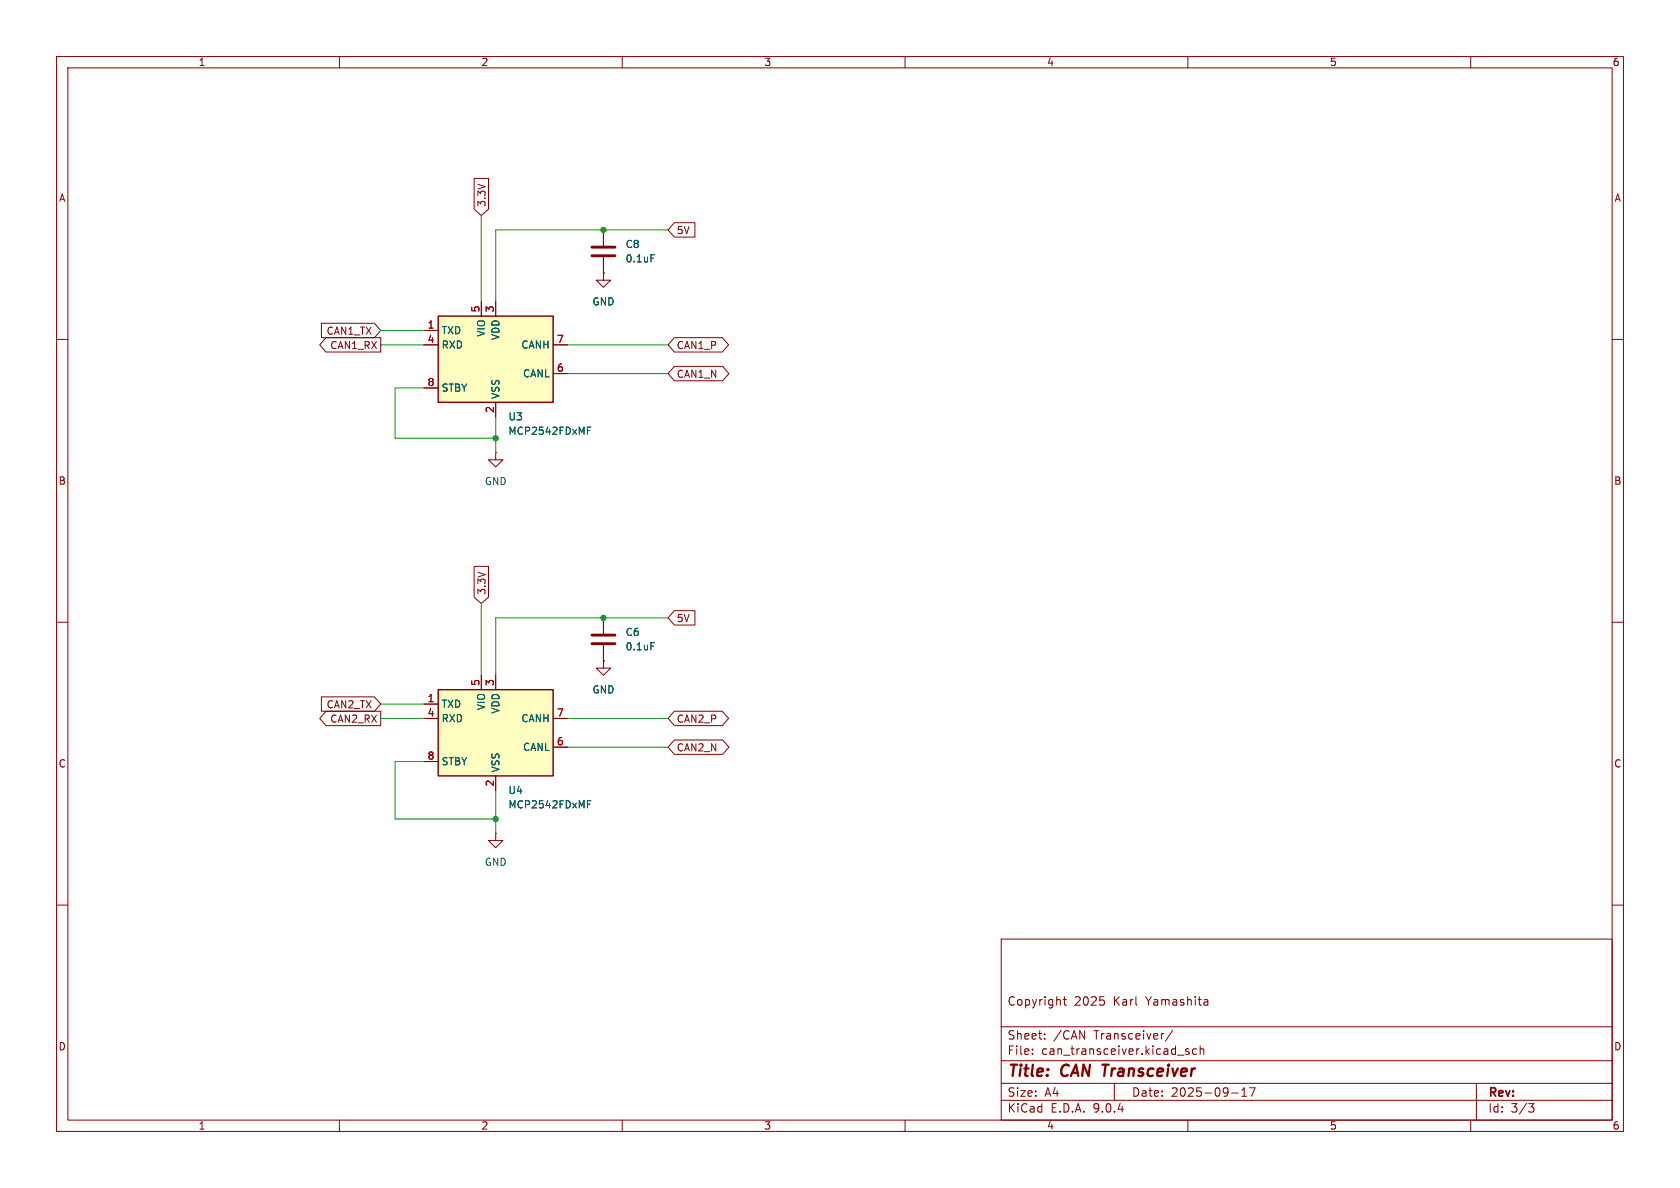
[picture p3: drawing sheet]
<svg xmlns="http://www.w3.org/2000/svg" width="297mm" height="210mm" viewBox="0 0 297 210" stroke-linecap="round" stroke-linejoin="round" font-family="sans-serif">
<g fill="none" stroke="#840000" stroke-width=".18">
<path d="M10 10h277v190h-277zM12 12h273v186h-273zM60 10v2M110 10v2M160 10v2M210 10v2M260 10v2M10 60h2M285 60h2M10 110h2M285 110h2M10 160h2"/>
<path d="M177 166h108v32h-108zM188 176.7h.5M188.2 176.2v1.3l.3 .2M194.5 176.2h.7M195.1 176.8l.1 .3-.1 .5M213 176.7h.3l.2 .2v.8M213.5 177.6l-.5 .1M213.5 177.1h-.5M285 160h2M60 198v2M110 198v2M160 198v2"/>
<path d="M177 194.5h108M177 191.5h108M177 187.5h108M177 181.5h108M182.5 186.3v.1M182.5 185.5v.1M184.7 183.6v.1M184.7 182.8v.1M197 191.5v3M205.6 182.7h.1M207.3 182.1l-1.3 2M208.2 186.5h1.1"/>
<path d="M210 198v2M210.2 185.5l-.4-.1-.2 .2 .1 .2 .5 .2v.3h-.6M211.5 185.5l-.4-.1-.3 .3v.4l.2 .2h.5M212.2 185.5l.2-.1 .3 .1 .1 .9M212.2 184.9v1.5M217.7 193.2h1.2M219.5 193.8h.9M219.5 192.7l.5-.4v1.5M220.9 192.3h1l-.7 1.5M260 198v2M261 191.5v6.5M270.2 195.1h1l-.5 .6 .4 .1 .1 .5-.3 .3h-.4"/>
</g>
<path d="M77.5 121.9h20.3v15.3h-20.3z" fill="#ffffc2"/>
<path d="M77.5 121.9h20.3v15.3h-20.3z" fill="none" stroke="#840000" stroke-width=".25"/>
<g fill="none" stroke="#840000" stroke-width=".18">
<path d="M106.7 48.3v1.2h1.2l-1.2 1.3-1.3-1.3h1.3M106.7 48.3h.1M106.7 40.6v2.8M106.7 45.5v2.8M85.1 119.4v2.5M87.6 119.4v2.5M106.7 116.8v1.3h1.2l-1.2 1.3-1.3-1.3h1.3M106.7 116.8h.1M74.9 124.5h2.6M74.9 127h2.6M74.9 134.6h2.6M87.6 137.2v2.5"/>
<path d="M97.8 127h2.5M97.8 132.1h2.5M87.6 147.3v1.3h1.3l-1.3 1.3-1.2-1.3h1.2M87.6 147.3h.1"/>
</g>
<path d="M115.1 45h.6M103.9 142.2h.4M103.9 141.5h.6" fill="none" stroke="#006464" stroke-width=".18"/>
<path d="M104.6 43.7h4.1M104.6 45.2h4.1" fill="none" stroke="#840000" stroke-width=".51"/>
<path d="M77.5 55.9h20.3v15.2h-20.3z" fill="#ffffc2"/>
<path d="M77.5 55.9h20.3v15.2h-20.3z" fill="none" stroke="#840000" stroke-width=".25"/>
<g fill="none" stroke="#840000" stroke-width=".18">
<path d="M83.8 31.5h2.6v5.5l-1.3 1.1-1.3-1.1zM119.2 39.4h3.7v2.5h-3.7l-1.1-1.3zM56.8 57.1h9.4l1.1 1.3-1.1 1.3h-9.4zM57.6 59.7h9.7v2.5h-9.7l-1.1-1.2zM74.9 58.4h2.6M85.1 53.3v2.6M87.6 53.3v2.6M106.7 48.3h.1M106.7 40.6v2.8M106.7 45.5v2.8M119.2 59.7h8.5l1.1 1.3-1.1 1.2h-8.5l-1.1-1.2zM74.9 61h2.6"/>
<path d="M74.9 68.6h2.6M87.6 71.1v2.6M97.8 61h2.5M97.8 66h2.5M119.2 64.8h8.6l1.1 1.2-1.1 1.3h-8.6l-1.1-1.3zM87.6 80v1.3h1.3l-1.3 1.3-1.2-1.3h1.2M87.6 80h.1M83.8 100.1h2.6v5.5l-1.3 1.1-1.3-1.1zM85.1 119.4v2.5M87.6 119.4v2.5M106.7 116.8h.1M106.7 109.2v2.8"/>
<path d="M106.7 114v2.8M119.2 107.9h3.7v2.6h-3.7l-1.1-1.3zM56.8 123.2h9.4l1.1 1.3-1.1 1.2h-9.4zM57.6 125.7h9.7v2.6h-9.7l-1.1-1.3zM74.9 124.5h2.6M74.9 127h2.6M74.9 134.6h2.6M87.6 137.2v2.5M97.8 127h2.5M97.8 132.1h2.5M119.2 125.7h8.5l1.1 1.3-1.1 1.3h-8.5l-1.1-1.3zM119.2 130.8h8.6l1.1 1.3-1.1 1.3h-8.6l-1.1-1.3z"/>
</g>
<path d="M115.1 45h.6M103.9 76.1h.4M103.9 75.5h.6M115.1 113.6h.6M103.9 142.2h.4M103.9 141.5h.6" fill="none" stroke="#006464" stroke-width=".18"/>
<path d="M104.6 112.3h4.1M104.6 113.8h4.1" fill="none" stroke="#840000" stroke-width=".51"/>
<g fill="none" stroke="#009600" stroke-width=".18">
<path d="M85.1 38.1v15.2M67.3 58.4h7.6M118.1 40.6h-30.5v12.7M67.3 61h7.6M74.9 68.6h-5.1v8.9h17.8M87.6 73.7v6.3M100.3 66h17.8M100.3 61h17.8M85.1 106.7v12.7M118.1 109.2h-30.5v10.2M67.3 124.5h7.6M67.3 127h7.6"/>
<path d="M74.9 134.6h-5.1v10.2h17.8M87.6 139.7v7.6M100.3 127h17.8M100.3 132.1h17.8"/>
</g>
<g fill="#009600" stroke="#009600" stroke-width=".18">
<circle cx="87.6" cy="144.8" r=".46"/>
<circle cx="106.7" cy="109.2" r=".46"/>
<circle cx="87.6" cy="77.5" r=".46"/>
<circle cx="106.7" cy="40.6" r=".46"/>
</g>
<g font-size="2.8" fill="#840000">
<text x="178" y="190.9">Title:</text>
<text x="187.7" y="190.9">CAN Transceiver</text>
</g>
<g font-size="2.1" fill="#840000">
<text x="178" y="178">Copyright</text>
<text x="189.9" y="178">2025</text>
<text x="196.9" y="178">Karl</text>
<text x="202.8" y="178">Yamashita</text>
<text x="178" y="184">Sheet:</text>
<text x="186.2" y="184">/CAN</text>
<text x="193.5" y="184">Transceiver/</text>
<text x="178" y="186.7">File:</text>
<text x="184.1" y="186.7">can_transceiver.kicad_sch</text>
<text x="178" y="196.9">KiCad</text>
<text x="178" y="194.1">Size:</text>
<text x="184.7" y="194.1">A4</text>
<text x="185.7" y="196.9">E.D.A.</text>
<text x="193.3" y="196.9">9.0.4</text>
<text x="200" y="194.1">Date:</text>
<text x="207" y="194.1">2025-09-17</text>
<text x="263" y="194.3">Rev:</text>
<text x="263" y="196.9">Id:</text>
<text x="267.1" y="196.9">3/3</text>
</g>
<g font-size="1.8" fill="#840000">
<text x="35" y="11.9">1</text>
<text x="85" y="11.9">2</text>
<text x="135" y="11.9">3</text>
<text x="185" y="11.9">4</text>
<text x="235" y="11.9">5</text>
<text x="285" y="11.9">6</text>
<text x="10.3" y="35.9">A</text>
<text x="285.3" y="35.9">A</text>
<text x="86" y="36.7" transform="rotate(-90 86 36.7)">3.3V</text>
<text x="119.5" y="41.6">5V</text>
<text x="57.6" y="59.4">CAN1_TX</text>
<text x="58.3" y="61.9">CAN1_RX</text>
<text x="119.5" y="61.9">CAN1_P</text>
<text x="119.5" y="67">CAN1_N</text>
<text x="10.3" y="85.9">B</text>
<text x="285.3" y="85.9">B</text>
<text x="86" y="105.3" transform="rotate(-90 86 105.3)">3.3V</text>
<text x="119.5" y="110.2">5V</text>
<text x="57.6" y="125.4">CAN2_TX</text>
<text x="58.3" y="128">CAN2_RX</text>
<text x="119.5" y="128">CAN2_P</text>
<text x="10.3" y="135.9">C</text>
<text x="119.5" y="133">CAN2_N</text>
<text x="285.3" y="135.9">C</text>
<text x="10.3" y="185.9">D</text>
<text x="285.3" y="185.9">D</text>
<text x="35" y="199.9">1</text>
<text x="85" y="199.9">2</text>
<text x="135" y="199.9">3</text>
<text x="185" y="199.9">4</text>
<text x="235" y="199.9">5</text>
<text x="285" y="199.9">6</text>
</g>
<g font-size="1.8" fill="#006464">
<text x="110.5" y="44">C8</text>
<text x="110.5" y="46.6">0.1uF</text>
<text x="78" y="59.3">TXD</text>
<text x="86" y="59.6" transform="rotate(-90 86 59.6)">VIO</text>
<text x="104.6" y="54.2">GND</text>
<text x="78" y="61.8">RXD</text>
<text x="88.5" y="60.2" transform="rotate(-90 88.5 60.2)">VDD</text>
<text x="92.1" y="61.8">CANH</text>
<text x="78" y="69.4">STBY</text>
<text x="88.5" y="70.6" transform="rotate(-90 88.5 70.6)">VSS</text>
<text x="92.4" y="66.9">CANL</text>
<text x="89.8" y="77.1">MCP2542FDxMF</text>
<text x="89.8" y="74.5">U3</text>
<text x="85.6" y="86">GND</text>
<text x="110.5" y="112.6">C6</text>
<text x="110.5" y="115.2">0.1uF</text>
<text x="78" y="125.3">TXD</text>
<text x="86" y="125.7" transform="rotate(-90 86 125.7)">VIO</text>
<text x="104.6" y="122.8">GND</text>
<text x="78" y="127.9">RXD</text>
<text x="88.5" y="126.3" transform="rotate(-90 88.5 126.3)">VDD</text>
<text x="92.1" y="127.9">CANH</text>
<text x="78" y="135.5">STBY</text>
<text x="88.5" y="136.7" transform="rotate(-90 88.5 136.7)">VSS</text>
<text x="92.4" y="132.9">CANL</text>
<text x="89.8" y="143.1">MCP2542FDxMF</text>
<text x="89.8" y="140.6">U4</text>
<text x="85.6" y="153.3">GND</text>
</g>
<g font-size="1.8" fill="#a90000">
<text x="75.5" y="58.2">1</text>
<text x="84.8" y="55.3" transform="rotate(-90 84.8 55.3)">5</text>
<text x="87.4" y="55.3" transform="rotate(-90 87.4 55.3)">3</text>
<text x="75.5" y="60.7">4</text>
<text x="98.4" y="60.7">7</text>
<text x="98.4" y="65.8">6</text>
<text x="75.5" y="68.3">8</text>
<text x="87.4" y="73.1" transform="rotate(-90 87.4 73.1)">2</text>
<text x="75.5" y="124.2">1</text>
<text x="84.8" y="121.4" transform="rotate(-90 84.8 121.4)">5</text>
<text x="87.4" y="121.4" transform="rotate(-90 87.4 121.4)">3</text>
<text x="75.5" y="126.7">4</text>
<text x="98.4" y="126.7">7</text>
<text x="98.4" y="131.8">6</text>
<text x="75.5" y="134.4">8</text>
<text x="87.4" y="139.1" transform="rotate(-90 87.4 139.1)">2</text>
</g>
</svg>
